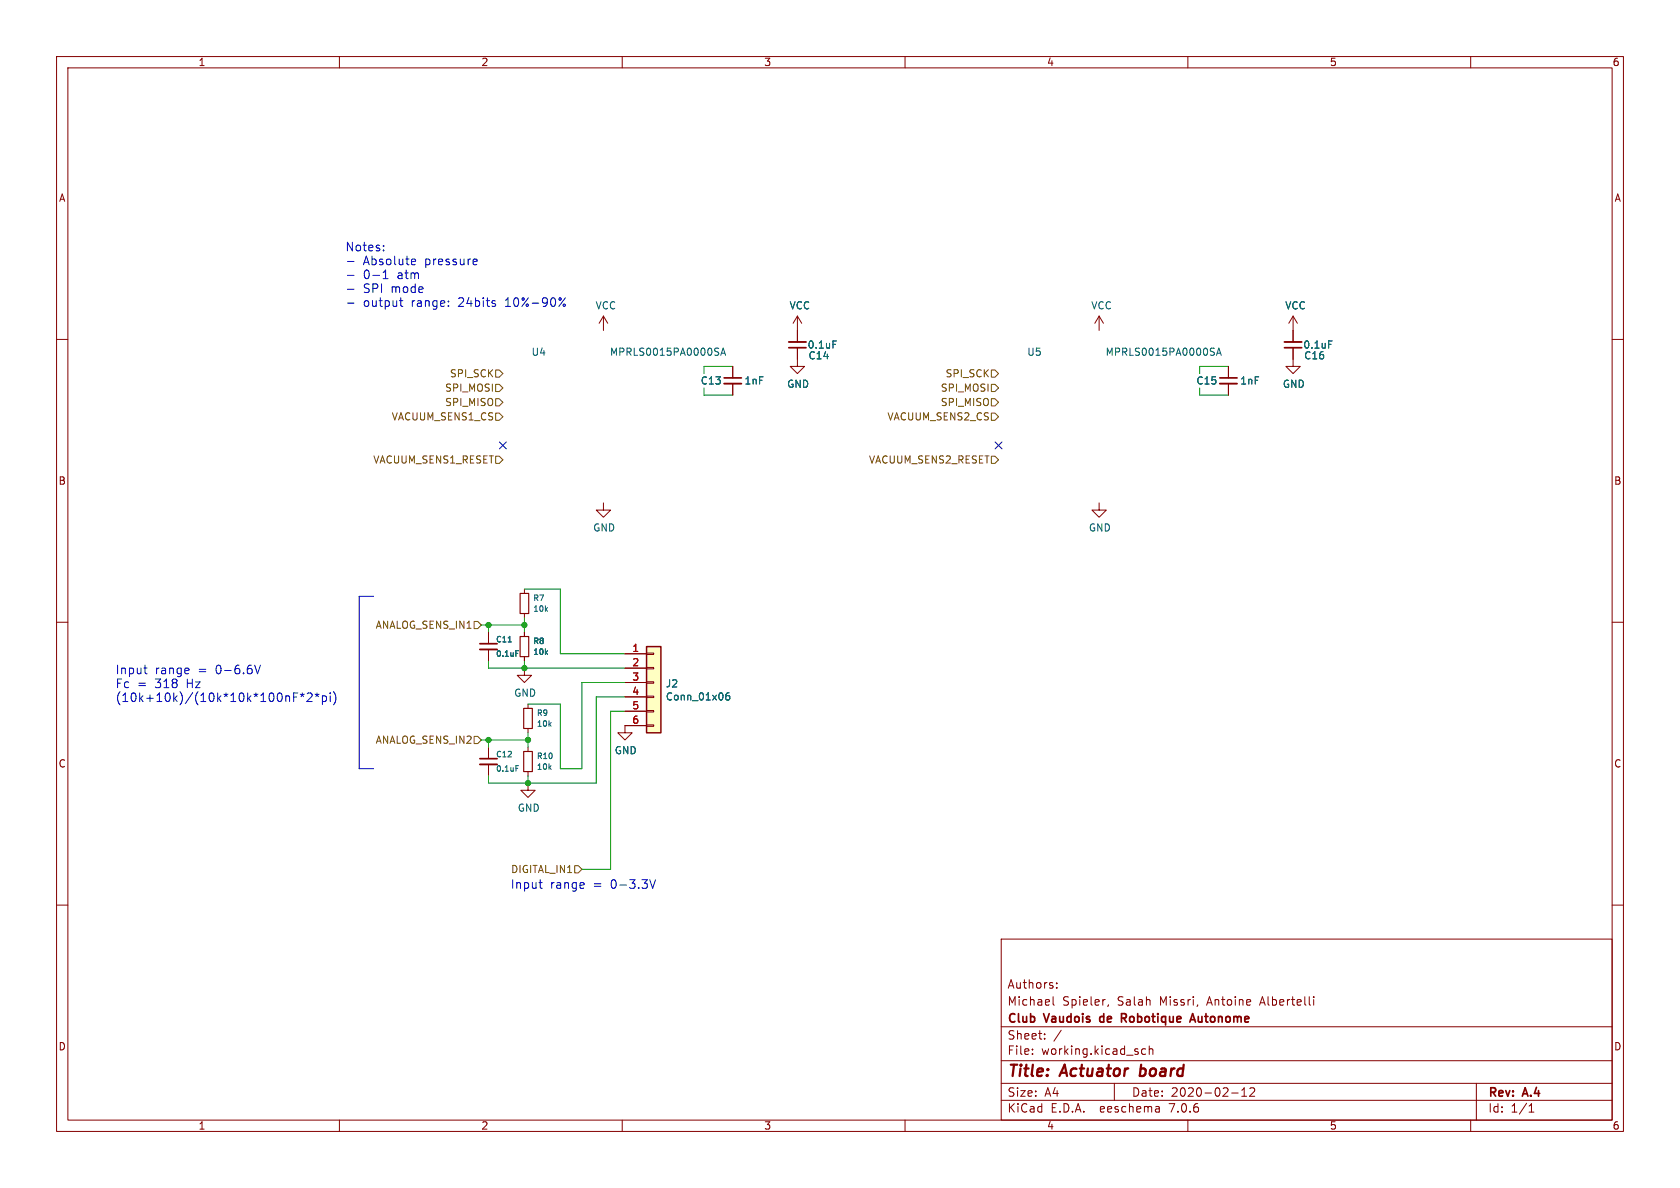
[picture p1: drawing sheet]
(kicad_sch (version 20230121) (generator eeschema)

 (paper "A4")

 (title_block
  (title "Actuator board")
  (date "2020-02-12")
  (rev "A.4")
  (company "Club Vaudois de Robotique Autonome")
  (comment 1 "Michael Spieler, Salah Missri, Antoine Albertelli")
  (comment 2 "Authors: "))

 (lib_symbols
  (symbol "Connector_Generic:Conn_01x06" (pin_names (offset 1.016) hide) (in_bom yes) (on_board yes)
   (property "Reference" "J" (at 0 7.62 0) (effects (font (size 1.27 1.27))))
   (property "Value" "Conn_01x06" (at 0 -10.16 0) (effects (font (size 1.27 1.27))))
   (property "Footprint" "" (at 0 0 0) (effects (font (size 1.27 1.27)) hide))
   (property "Datasheet" "~" (at 0 0 0) (effects (font (size 1.27 1.27)) hide))
   (symbol "Conn_01x06_1_1"
    (rectangle (start -1.27 -7.493) (end 0 -7.747) (stroke (width 0.1524) (type default)) (fill (type none)))
    (rectangle (start -1.27 -4.953) (end 0 -5.207) (stroke (width 0.1524) (type default)) (fill (type none)))
    (rectangle (start -1.27 -2.413) (end 0 -2.667) (stroke (width 0.1524) (type default)) (fill (type none)))
    (rectangle (start -1.27 0.127) (end 0 -0.127) (stroke (width 0.1524) (type default)) (fill (type none)))
    (rectangle (start -1.27 2.667) (end 0 2.413) (stroke (width 0.1524) (type default)) (fill (type none)))
    (rectangle (start -1.27 5.207) (end 0 4.953) (stroke (width 0.1524) (type default)) (fill (type none)))
    (rectangle (start -1.27 6.35) (end 1.27 -8.89) (stroke (width 0.254) (type default)) (fill (type background)))
    (pin passive line (at -5.08 5.08 0) (length 3.81) (name "Pin_1" (effects (font (size 1.27 1.27)))) (number "1" (effects (font (size 1.27 1.27)))))
    (pin passive line (at -5.08 2.54 0) (length 3.81) (name "Pin_2" (effects (font (size 1.27 1.27)))) (number "2" (effects (font (size 1.27 1.27)))))
    (pin passive line (at -5.08 0 0) (length 3.81) (name "Pin_3" (effects (font (size 1.27 1.27)))) (number "3" (effects (font (size 1.27 1.27)))))
    (pin passive line (at -5.08 -2.54 0) (length 3.81) (name "Pin_4" (effects (font (size 1.27 1.27)))) (number "4" (effects (font (size 1.27 1.27)))))
    (pin passive line (at -5.08 -5.08 0) (length 3.81) (name "Pin_5" (effects (font (size 1.27 1.27)))) (number "5" (effects (font (size 1.27 1.27)))))
    (pin passive line (at -5.08 -7.62 0) (length 3.81) (name "Pin_6" (effects (font (size 1.27 1.27)))) (number "6" (effects (font (size 1.27 1.27)))))))
  (symbol "Device:C_Small" (pin_numbers hide) (pin_names (offset 0.254) hide) (in_bom yes) (on_board yes)
   (property "Reference" "C" (at 0.254 1.778 0) (effects (font (size 1.27 1.27)) (justify left)))
   (property "Value" "C_Small" (at 0.254 -2.032 0) (effects (font (size 1.27 1.27)) (justify left)))
   (property "Footprint" "" (at 0 0 0) (effects (font (size 1.27 1.27)) hide))
   (property "Datasheet" "~" (at 0 0 0) (effects (font (size 1.27 1.27)) hide))
   (symbol "C_Small_0_1"
    (polyline (pts (xy -1.524 -0.508) (xy 1.524 -0.508)) (stroke (width 0.3302) (type default)) (fill (type none)))
    (polyline (pts (xy -1.524 0.508) (xy 1.524 0.508)) (stroke (width 0.3048) (type default)) (fill (type none))))
   (symbol "C_Small_1_1"
    (pin passive line (at 0 2.54 270) (length 2.032) (name "~" (effects (font (size 1.27 1.27)))) (number "1" (effects (font (size 1.27 1.27)))))
    (pin passive line (at 0 -2.54 90) (length 2.032) (name "~" (effects (font (size 1.27 1.27)))) (number "2" (effects (font (size 1.27 1.27)))))))
  (symbol "Device:R_Small" (pin_numbers hide) (pin_names (offset 0.254) hide) (in_bom yes) (on_board yes)
   (property "Reference" "R" (at 0.762 0.508 0) (effects (font (size 1.27 1.27)) (justify left)))
   (property "Value" "R_Small" (at 0.762 -1.016 0) (effects (font (size 1.27 1.27)) (justify left)))
   (property "Footprint" "" (at 0 0 0) (effects (font (size 1.27 1.27)) hide))
   (property "Datasheet" "~" (at 0 0 0) (effects (font (size 1.27 1.27)) hide))
   (symbol "R_Small_0_1"
    (rectangle (start -0.762 1.778) (end 0.762 -1.778) (stroke (width 0.2032) (type default)) (fill (type none))))
   (symbol "R_Small_1_1"
    (pin passive line (at 0 2.54 270) (length 0.762) (name "~" (effects (font (size 1.27 1.27)))) (number "1" (effects (font (size 1.27 1.27)))))
    (pin passive line (at 0 -2.54 90) (length 0.762) (name "~" (effects (font (size 1.27 1.27)))) (number "2" (effects (font (size 1.27 1.27)))))))
  (symbol "power:GND" (power) (pin_names (offset 0)) (in_bom yes) (on_board yes)
   (property "Reference" "#PWR" (at 0 -6.35 0) (effects (font (size 1.27 1.27)) hide))
   (property "Value" "GND" (at 0 -3.81 0) (effects (font (size 1.27 1.27))))
   (property "Footprint" "" (at 0 0 0) (effects (font (size 1.27 1.27)) hide))
   (property "Datasheet" "" (at 0 0 0) (effects (font (size 1.27 1.27)) hide))
   (symbol "GND_0_1"
    (polyline (pts (xy 0 0) (xy 0 -1.27) (xy 1.27 -1.27) (xy 0 -2.54) (xy -1.27 -1.27) (xy 0 -1.27)) (stroke (width 0) (type default)) (fill (type none))))
   (symbol "GND_1_1"
    (pin power_in line (at 0 0 270) (length 0) hide (name "GND" (effects (font (size 1.27 1.27)))) (number "1" (effects (font (size 1.27 1.27)))))))
  (symbol "power:VCC" (power) (pin_names (offset 0)) (in_bom yes) (on_board yes)
   (property "Reference" "#PWR" (at 0 -3.81 0) (effects (font (size 1.27 1.27)) hide))
   (property "Value" "VCC" (at 0 3.81 0) (effects (font (size 1.27 1.27))))
   (property "Footprint" "" (at 0 0 0) (effects (font (size 1.27 1.27)) hide))
   (property "Datasheet" "" (at 0 0 0) (effects (font (size 1.27 1.27)) hide))
   (symbol "VCC_0_1"
    (polyline (pts (xy -0.762 1.27) (xy 0 2.54)) (stroke (width 0) (type default)) (fill (type none)))
    (polyline (pts (xy 0 0) (xy 0 2.54)) (stroke (width 0) (type default)) (fill (type none)))
    (polyline (pts (xy 0 2.54) (xy 0.762 1.27)) (stroke (width 0) (type default)) (fill (type none))))
   (symbol "VCC_1_1"
    (pin power_in line (at 0 0 90) (length 0) hide (name "VCC" (effects (font (size 1.27 1.27)))) (number "1" (effects (font (size 1.27 1.27))))))))

 (junction (at 92.71 118.11) (diameter 0) (color 0 0 0 0))
 (junction (at 93.345 130.81) (diameter 0) (color 0 0 0 0))
 (junction (at 93.345 138.43) (diameter 0) (color 0 0 0 0))
 (junction (at 86.36 110.49) (diameter 0) (color 0 0 0 0))
 (junction (at 92.71 110.49) (diameter 0) (color 0 0 0 0))
 (junction (at 86.36 130.81) (diameter 0) (color 0 0 0 0))

 (no_connect (at 88.9 78.74))
 (no_connect (at 176.53 78.74))

 (wire (pts (xy 212.09 68.58) (xy 212.09 69.85)) (stroke (width 0) (type default)))
 (wire (pts (xy 86.36 138.43) (xy 93.345 138.43)) (stroke (width 0) (type default)))
 (wire (pts (xy 124.46 64.77) (xy 129.54 64.77)) (stroke (width 0) (type default)))
 (wire (pts (xy 99.06 115.57) (xy 110.49 115.57)) (stroke (width 0) (type default)))
 (wire (pts (xy 85.09 130.81) (xy 86.36 130.81)) (stroke (width 0) (type default)))
 (wire (pts (xy 86.36 137.16) (xy 86.36 138.43)) (stroke (width 0) (type default)))
 (wire (pts (xy 107.95 125.73) (xy 107.95 153.67)) (stroke (width 0) (type default)))
 (wire (pts (xy 92.71 110.49) (xy 86.36 110.49)) (stroke (width 0) (type default)))
 (wire (pts (xy 92.71 118.11) (xy 92.71 116.84)) (stroke (width 0) (type default)))
 (polyline (pts (xy 63.5 135.89) (xy 63.5 105.41)) (stroke (width 0) (type default)))

 (wire (pts (xy 102.87 120.65) (xy 110.49 120.65)) (stroke (width 0) (type default)))
 (wire (pts (xy 86.36 116.84) (xy 86.36 118.11)) (stroke (width 0) (type default)))
 (wire (pts (xy 93.345 130.81) (xy 93.345 132.08)) (stroke (width 0) (type default)))
 (wire (pts (xy 99.06 104.14) (xy 99.06 115.57)) (stroke (width 0) (type default)))
 (wire (pts (xy 86.36 110.49) (xy 86.36 111.76)) (stroke (width 0) (type default)))
 (wire (pts (xy 102.87 135.89) (xy 102.87 120.65)) (stroke (width 0) (type default)))
 (wire (pts (xy 124.46 68.58) (xy 124.46 69.85)) (stroke (width 0) (type default)))
 (wire (pts (xy 93.345 138.43) (xy 105.41 138.43)) (stroke (width 0) (type default)))
 (wire (pts (xy 86.36 130.81) (xy 93.345 130.81)) (stroke (width 0) (type default)))
 (wire (pts (xy 93.345 129.54) (xy 93.345 130.81)) (stroke (width 0) (type default)))
 (wire (pts (xy 93.345 124.46) (xy 99.06 124.46)) (stroke (width 0) (type default)))
 (wire (pts (xy 99.06 124.46) (xy 99.06 135.89)) (stroke (width 0) (type default)))
 (wire (pts (xy 86.36 130.81) (xy 86.36 132.08)) (stroke (width 0) (type default)))
 (wire (pts (xy 124.46 69.85) (xy 129.54 69.85)) (stroke (width 0) (type default)))
 (wire (pts (xy 99.06 135.89) (xy 102.87 135.89)) (stroke (width 0) (type default)))
 (polyline (pts (xy 63.5 135.89) (xy 66.04 135.89)) (stroke (width 0) (type default)))

 (wire (pts (xy 85.09 110.49) (xy 86.36 110.49)) (stroke (width 0) (type default)))
 (wire (pts (xy 92.71 110.49) (xy 92.71 111.76)) (stroke (width 0) (type default)))
 (wire (pts (xy 86.36 118.11) (xy 92.71 118.11)) (stroke (width 0) (type default)))
 (wire (pts (xy 105.41 138.43) (xy 105.41 123.19)) (stroke (width 0) (type default)))
 (wire (pts (xy 212.09 64.77) (xy 212.09 66.04)) (stroke (width 0) (type default)))
 (wire (pts (xy 212.09 69.85) (xy 217.17 69.85)) (stroke (width 0) (type default)))
 (wire (pts (xy 124.46 64.77) (xy 124.46 66.04)) (stroke (width 0) (type default)))
 (wire (pts (xy 92.71 109.22) (xy 92.71 110.49)) (stroke (width 0) (type default)))
 (wire (pts (xy 93.345 137.16) (xy 93.345 138.43)) (stroke (width 0) (type default)))
 (polyline (pts (xy 66.04 105.41) (xy 63.5 105.41)) (stroke (width 0) (type default)))

 (wire (pts (xy 92.71 118.11) (xy 110.49 118.11)) (stroke (width 0) (type default)))
 (wire (pts (xy 105.41 123.19) (xy 110.49 123.19)) (stroke (width 0) (type default)))
 (wire (pts (xy 107.95 153.67) (xy 102.87 153.67)) (stroke (width 0) (type default)))
 (wire (pts (xy 212.09 64.77) (xy 217.17 64.77)) (stroke (width 0) (type default)))
 (wire (pts (xy 99.06 104.14) (xy 92.71 104.14)) (stroke (width 0) (type default)))
 (wire (pts (xy 110.49 125.73) (xy 107.95 125.73)) (stroke (width 0) (type default)))

 (text "Input range = 0-3.3V" (at 90.17 157.48 0) (effects (font (size 1.524 1.524)) (justify left bottom)))
 (text "Input range = 0-6.6V\nFc = 318 Hz\n(10k+10k)/(10k*10k*100nF*2*pi)" (at 20.32 124.46 0) (effects (font (size 1.524 1.524)) (justify left bottom)))
 (text "Notes:\n- Absolute pressure\n- 0-1 atm\n- SPI mode\n- output range: 24bits 10%-90%" (at 60.96 54.61 0) (effects (font (size 1.524 1.524)) (justify left bottom)))

 (hierarchical_label "DIGITAL_IN1" (shape input) (at 102.87 153.67 180) (effects (font (size 1.27 1.27)) (justify right)))
 (hierarchical_label "SPI_MOSI" (shape input) (at 88.9 68.58 180) (effects (font (size 1.27 1.27)) (justify right)))
 (hierarchical_label "ANALOG_SENS_IN1" (shape input) (at 85.09 110.49 180) (effects (font (size 1.27 1.27)) (justify right)))
 (hierarchical_label "ANALOG_SENS_IN2" (shape input) (at 85.09 130.81 180) (effects (font (size 1.27 1.27)) (justify right)))
 (hierarchical_label "VACUUM_SENS2_CS" (shape input) (at 176.53 73.66 180) (effects (font (size 1.27 1.27)) (justify right)))
 (hierarchical_label "SPI_SCK" (shape input) (at 88.9 66.04 180) (effects (font (size 1.27 1.27)) (justify right)))
 (hierarchical_label "SPI_MISO" (shape input) (at 88.9 71.12 180) (effects (font (size 1.27 1.27)) (justify right)))
 (hierarchical_label "SPI_SCK" (shape input) (at 176.53 66.04 180) (effects (font (size 1.27 1.27)) (justify right)))
 (hierarchical_label "VACUUM_SENS1_RESET" (shape input) (at 88.9 81.28 180) (effects (font (size 1.27 1.27)) (justify right)))
 (hierarchical_label "SPI_MOSI" (shape input) (at 176.53 68.58 180) (effects (font (size 1.27 1.27)) (justify right)))
 (hierarchical_label "VACUUM_SENS1_CS" (shape input) (at 88.9 73.66 180) (effects (font (size 1.27 1.27)) (justify right)))
 (hierarchical_label "SPI_MISO" (shape input) (at 176.53 71.12 180) (effects (font (size 1.27 1.27)) (justify right)))
 (hierarchical_label "VACUUM_SENS2_RESET" (shape input) (at 176.53 81.28 180) (effects (font (size 1.27 1.27)) (justify right)))

 (symbol (lib_id "Device:C_Small") (at 140.97 60.96 180) (unit 1) (in_bom yes) (on_board yes) (dnp no)
  (property "Reference" "C14" (at 144.78 62.865 0) (effects (font (size 1.27 1.27))))
  (property "Value" "0.1uF" (at 145.415 60.96 0) (effects (font (size 1.27 1.27))))
  (property "Footprint" "Capacitor_SMD:C_0603_1608Metric" (at 140.97 60.96 0) (effects (font (size 1.27 1.27)) hide))
  (property "Datasheet" "~" (at 140.97 60.96 0) (effects (font (size 1.27 1.27)) hide))
  (property "digikey#" "399-1283-1-ND" (at 140.97 60.96 0) (effects (font (size 1.27 1.27)) hide)) (pin "1") (pin "2"))

 (symbol (lib_id "Device:C_Small") (at 129.54 67.31 0) (unit 1) (in_bom yes) (on_board yes) (dnp no)
  (property "Reference" "C13" (at 125.73 67.31 0) (effects (font (size 1.27 1.27))))
  (property "Value" "1nF" (at 133.35 67.31 0) (effects (font (size 1.27 1.27))))
  (property "Footprint" "Capacitor_SMD:C_0603_1608Metric" (at 129.54 67.31 0) (effects (font (size 1.27 1.27)) hide))
  (property "Datasheet" "~" (at 129.54 67.31 0) (effects (font (size 1.27 1.27)) hide))
  (property "digikey#" "399-8984-1-ND" (at 129.54 67.31 0) (effects (font (size 1.27 1.27)) hide)) (pin "1") (pin "2"))

 (symbol (lib_id "Device:R_Small") (at 92.71 106.68 0) (unit 1) (in_bom yes) (on_board yes) (dnp no)
  (property "Reference" "R7" (at 94.2086 105.7148 0) (effects (font (size 0.9906 0.9906)) (justify left)))
  (property "Value" "10k" (at 94.2086 107.6198 0) (effects (font (size 0.9906 0.9906)) (justify left)))
  (property "Footprint" "Resistor_SMD:R_0603_1608Metric" (at 92.71 106.68 0) (effects (font (size 1.27 1.27)) hide))
  (property "Datasheet" "~" (at 92.71 106.68 0) (effects (font (size 1.27 1.27)) hide))
  (property "digikey#" "311-10KGRCT-ND" (at 92.71 106.68 0) (effects (font (size 1.27 1.27)) hide)) (pin "1") (pin "2"))

 (symbol (lib_id "Device:R_Small") (at 92.71 114.3 0) (unit 1) (in_bom yes) (on_board yes) (dnp no)
  (property "Reference" "R8" (at 94.2086 113.3348 0) (effects (font (size 0.9906 0.9906)) (justify left)))
  (property "Value" "10k" (at 94.2086 115.2398 0) (effects (font (size 0.9906 0.9906)) (justify left)))
  (property "Footprint" "Resistor_SMD:R_0603_1608Metric" (at 92.71 114.3 0) (effects (font (size 1.27 1.27)) hide))
  (property "Datasheet" "~" (at 92.71 114.3 0) (effects (font (size 1.27 1.27)) hide))
  (property "digikey#" "311-10KGRCT-ND" (at 92.71 114.3 0) (effects (font (size 1.27 1.27)) hide)) (pin "1") (pin "2"))

 (symbol (lib_id "Device:C_Small") (at 86.36 114.3 0) (unit 1) (in_bom yes) (on_board yes) (dnp no)
  (property "Reference" "C11" (at 87.63 113.03 0) (effects (font (size 0.9906 0.9906)) (justify left)))
  (property "Value" "0.1uF" (at 87.63 115.57 0) (effects (font (size 0.9906 0.9906)) (justify left)))
  (property "Footprint" "Capacitor_SMD:C_0603_1608Metric" (at 86.36 114.3 0) (effects (font (size 1.27 1.27)) hide))
  (property "Datasheet" "~" (at 86.36 114.3 0) (effects (font (size 1.27 1.27)) hide))
  (property "digikey#" "399-1283-1-ND" (at 86.36 114.3 0) (effects (font (size 1.27 1.27)) hide)) (pin "1") (pin "2"))

 (symbol (lib_id "Device:R_Small") (at 93.345 127 0) (unit 1) (in_bom yes) (on_board yes) (dnp no)
  (property "Reference" "R9" (at 94.8436 126.0348 0) (effects (font (size 0.9906 0.9906)) (justify left)))
  (property "Value" "10k" (at 94.8436 127.9398 0) (effects (font (size 0.9906 0.9906)) (justify left)))
  (property "Footprint" "Resistor_SMD:R_0603_1608Metric" (at 93.345 127 0) (effects (font (size 1.27 1.27)) hide))
  (property "Datasheet" "~" (at 93.345 127 0) (effects (font (size 1.27 1.27)) hide))
  (property "digikey#" "311-10KGRCT-ND" (at 93.345 127 0) (effects (font (size 1.27 1.27)) hide)) (pin "1") (pin "2"))

 (symbol (lib_id "Device:C_Small") (at 86.36 134.62 0) (unit 1) (in_bom yes) (on_board yes) (dnp no)
  (property "Reference" "C12" (at 87.63 133.35 0) (effects (font (size 0.9906 0.9906)) (justify left)))
  (property "Value" "0.1uF" (at 87.63 135.89 0) (effects (font (size 0.9906 0.9906)) (justify left)))
  (property "Footprint" "Capacitor_SMD:C_0603_1608Metric" (at 86.36 134.62 0) (effects (font (size 1.27 1.27)) hide))
  (property "Datasheet" "~" (at 86.36 134.62 0) (effects (font (size 1.27 1.27)) hide))
  (property "digikey#" "399-1283-1-ND" (at 86.36 134.62 0) (effects (font (size 1.27 1.27)) hide)) (pin "1") (pin "2"))

 (symbol (lib_id "Device:R_Small") (at 93.345 134.62 0) (unit 1) (in_bom yes) (on_board yes) (dnp no)
  (property "Reference" "R10" (at 94.8436 133.6548 0) (effects (font (size 0.9906 0.9906)) (justify left)))
  (property "Value" "10k" (at 94.8436 135.5598 0) (effects (font (size 0.9906 0.9906)) (justify left)))
  (property "Footprint" "Resistor_SMD:R_0603_1608Metric" (at 93.345 134.62 0) (effects (font (size 1.27 1.27)) hide))
  (property "Datasheet" "~" (at 93.345 134.62 0) (effects (font (size 1.27 1.27)) hide))
  (property "digikey#" "311-10KGRCT-ND" (at 93.345 134.62 0) (effects (font (size 1.27 1.27)) hide)) (pin "1") (pin "2"))

 (symbol (lib_id "_sensors:MPRLS0015PA0000SA") (at 106.68 73.66 0) (unit 1) (in_bom yes) (on_board yes) (dnp no)
  (property "Reference" "U4" (at 95.25 62.23 0) (effects (font (size 1.27 1.27))))
  (property "Value" "MPRLS0015PA0000SA" (at 118.11 62.23 0) (effects (font (size 1.27 1.27))))
  (property "Footprint" "_sensors:MPR-AbsoluteRef" (at 106.68 73.66 0) (effects (font (size 1.27 1.27)) (justify left) hide))
  (property "Datasheet" "https://sensing.honeywell.com/honeywell-sensing-micropressure-board-mount-pressure-mpr-series-datasheet-32332628.pdf" (at 109.22 89.535 0) (effects (font (size 1.27 1.27)) (justify left) hide))
  (property "digikey#" "480-7099-1-ND" (at 106.68 73.66 0) (effects (font (size 1.27 1.27)) hide)))

 (symbol (lib_id "power:VCC") (at 140.97 58.42 0) (unit 1) (in_bom yes) (on_board yes) (dnp no)
  (property "Reference" "#PWR027" (at 140.97 62.23 0) (effects (font (size 1.27 1.27)) hide))
  (property "Value" "VCC" (at 141.4018 54.0258 0) (effects (font (size 1.27 1.27))))
  (property "Footprint" "" (at 140.97 58.42 0) (effects (font (size 1.27 1.27)) hide))
  (property "Datasheet" "" (at 140.97 58.42 0) (effects (font (size 1.27 1.27)) hide)) (pin "1"))

 (symbol (lib_id "power:VCC") (at 194.31 58.42 0) (unit 1) (in_bom yes) (on_board yes) (dnp no)
  (property "Reference" "#PWR031" (at 194.31 62.23 0) (effects (font (size 1.27 1.27)) hide))
  (property "Value" "VCC" (at 194.7418 54.0258 0) (effects (font (size 1.27 1.27))))
  (property "Footprint" "" (at 194.31 58.42 0) (effects (font (size 1.27 1.27)) hide))
  (property "Datasheet" "" (at 194.31 58.42 0) (effects (font (size 1.27 1.27)) hide)) (pin "1"))

 (symbol (lib_id "power:GND") (at 228.6 63.5 0) (unit 1) (in_bom yes) (on_board yes) (dnp no)
  (property "Reference" "#PWR034" (at 228.6 69.85 0) (effects (font (size 1.27 1.27)) hide))
  (property "Value" "GND" (at 228.727 67.8942 0) (effects (font (size 1.27 1.27))))
  (property "Footprint" "" (at 228.6 63.5 0) (effects (font (size 1.27 1.27)) hide))
  (property "Datasheet" "" (at 228.6 63.5 0) (effects (font (size 1.27 1.27)) hide)) (pin "1"))

 (symbol (lib_id "Device:C_Small") (at 228.6 60.96 180) (unit 1) (in_bom yes) (on_board yes) (dnp no)
  (property "Reference" "C16" (at 232.41 62.865 0) (effects (font (size 1.27 1.27))))
  (property "Value" "0.1uF" (at 233.045 60.96 0) (effects (font (size 1.27 1.27))))
  (property "Footprint" "Capacitor_SMD:C_0603_1608Metric" (at 228.6 60.96 0) (effects (font (size 1.27 1.27)) hide))
  (property "Datasheet" "~" (at 228.6 60.96 0) (effects (font (size 1.27 1.27)) hide))
  (property "digikey#" "399-1283-1-ND" (at 228.6 60.96 0) (effects (font (size 1.27 1.27)) hide)) (pin "1") (pin "2"))

 (symbol (lib_id "power:GND") (at 194.31 88.9 0) (unit 1) (in_bom yes) (on_board yes) (dnp no)
  (property "Reference" "#PWR032" (at 194.31 95.25 0) (effects (font (size 1.27 1.27)) hide))
  (property "Value" "GND" (at 194.437 93.2942 0) (effects (font (size 1.27 1.27))))
  (property "Footprint" "" (at 194.31 88.9 0) (effects (font (size 1.27 1.27)) hide))
  (property "Datasheet" "" (at 194.31 88.9 0) (effects (font (size 1.27 1.27)) hide)) (pin "1"))

 (symbol (lib_id "_sensors:MPRLS0015PA0000SA") (at 194.31 73.66 0) (unit 1) (in_bom yes) (on_board yes) (dnp no)
  (property "Reference" "U5" (at 182.88 62.23 0) (effects (font (size 1.27 1.27))))
  (property "Value" "MPRLS0015PA0000SA" (at 205.74 62.23 0) (effects (font (size 1.27 1.27))))
  (property "Footprint" "_sensors:MPR-AbsoluteRef" (at 194.31 73.66 0) (effects (font (size 1.27 1.27)) (justify left) hide))
  (property "Datasheet" "https://sensing.honeywell.com/honeywell-sensing-micropressure-board-mount-pressure-mpr-series-datasheet-32332628.pdf" (at 196.85 89.535 0) (effects (font (size 1.27 1.27)) (justify left) hide))
  (property "digikey#" "480-7099-1-ND" (at 194.31 73.66 0) (effects (font (size 1.27 1.27)) hide)))

 (symbol (lib_id "Device:C_Small") (at 217.17 67.31 0) (unit 1) (in_bom yes) (on_board yes) (dnp no)
  (property "Reference" "C15" (at 213.36 67.31 0) (effects (font (size 1.27 1.27))))
  (property "Value" "1nF" (at 220.98 67.31 0) (effects (font (size 1.27 1.27))))
  (property "Footprint" "Capacitor_SMD:C_0603_1608Metric" (at 217.17 67.31 0) (effects (font (size 1.27 1.27)) hide))
  (property "Datasheet" "~" (at 217.17 67.31 0) (effects (font (size 1.27 1.27)) hide))
  (property "digikey#" "399-8984-1-ND" (at 217.17 67.31 0) (effects (font (size 1.27 1.27)) hide)) (pin "1") (pin "2"))

 (symbol (lib_id "power:VCC") (at 228.6 58.42 0) (unit 1) (in_bom yes) (on_board yes) (dnp no)
  (property "Reference" "#PWR033" (at 228.6 62.23 0) (effects (font (size 1.27 1.27)) hide))
  (property "Value" "VCC" (at 229.0318 54.0258 0) (effects (font (size 1.27 1.27))))
  (property "Footprint" "" (at 228.6 58.42 0) (effects (font (size 1.27 1.27)) hide))
  (property "Datasheet" "" (at 228.6 58.42 0) (effects (font (size 1.27 1.27)) hide)) (pin "1"))

 (symbol (lib_id "Connector_Generic:Conn_01x06") (at 115.57 120.65 0) (unit 1) (in_bom yes) (on_board yes) (dnp no)
  (property "Reference" "J2" (at 117.602 120.8532 0) (effects (font (size 1.27 1.27)) (justify left)))
  (property "Value" "Conn_01x06" (at 117.602 123.1646 0) (effects (font (size 1.27 1.27)) (justify left)))
  (property "Footprint" "Connector_Molex:Molex_PicoBlade_53261-0671_1x06-1MP_P1.25mm_Horizontal" (at 115.57 120.65 0) (effects (font (size 1.27 1.27)) hide))
  (property "Datasheet" "~" (at 115.57 120.65 0) (effects (font (size 1.27 1.27)) hide))
  (property "digikey#" "WM7626CT-ND" (at 115.57 120.65 0) (effects (font (size 1.27 1.27)) hide)) (pin "1") (pin "2") (pin "3") (pin "4") (pin "5") (pin "6"))

 (symbol (lib_id "power:VCC") (at 106.68 58.42 0) (unit 1) (in_bom yes) (on_board yes) (dnp no)
  (property "Reference" "#PWR025" (at 106.68 62.23 0) (effects (font (size 1.27 1.27)) hide))
  (property "Value" "VCC" (at 107.1118 54.0258 0) (effects (font (size 1.27 1.27))))
  (property "Footprint" "" (at 106.68 58.42 0) (effects (font (size 1.27 1.27)) hide))
  (property "Datasheet" "" (at 106.68 58.42 0) (effects (font (size 1.27 1.27)) hide)) (pin "1"))

 (symbol (lib_id "power:GND") (at 140.97 63.5 0) (unit 1) (in_bom yes) (on_board yes) (dnp no)
  (property "Reference" "#PWR028" (at 140.97 69.85 0) (effects (font (size 1.27 1.27)) hide))
  (property "Value" "GND" (at 141.097 67.8942 0) (effects (font (size 1.27 1.27))))
  (property "Footprint" "" (at 140.97 63.5 0) (effects (font (size 1.27 1.27)) hide))
  (property "Datasheet" "" (at 140.97 63.5 0) (effects (font (size 1.27 1.27)) hide)) (pin "1"))

 (symbol (lib_id "power:GND") (at 106.68 88.9 0) (unit 1) (in_bom yes) (on_board yes) (dnp no)
  (property "Reference" "#PWR026" (at 106.68 95.25 0) (effects (font (size 1.27 1.27)) hide))
  (property "Value" "GND" (at 106.807 93.2942 0) (effects (font (size 1.27 1.27))))
  (property "Footprint" "" (at 106.68 88.9 0) (effects (font (size 1.27 1.27)) hide))
  (property "Datasheet" "" (at 106.68 88.9 0) (effects (font (size 1.27 1.27)) hide)) (pin "1"))

 (symbol (lib_id "power:GND") (at 110.49 128.27 0) (unit 1) (in_bom yes) (on_board yes) (dnp no)
  (property "Reference" "#PWR029" (at 110.49 134.62 0) (effects (font (size 1.27 1.27)) hide))
  (property "Value" "GND" (at 110.617 132.6642 0) (effects (font (size 1.27 1.27))))
  (property "Footprint" "" (at 110.49 128.27 0) (effects (font (size 1.27 1.27)) hide))
  (property "Datasheet" "" (at 110.49 128.27 0) (effects (font (size 1.27 1.27)) hide)) (pin "1"))

 (symbol (lib_id "power:GND") (at 92.71 118.11 0) (unit 1) (in_bom yes) (on_board yes) (dnp no)
  (property "Reference" "#PWR023" (at 92.71 124.46 0) (effects (font (size 1.27 1.27)) hide))
  (property "Value" "GND" (at 92.837 122.5042 0) (effects (font (size 1.27 1.27))))
  (property "Footprint" "" (at 92.71 118.11 0) (effects (font (size 1.27 1.27)) hide))
  (property "Datasheet" "" (at 92.71 118.11 0) (effects (font (size 1.27 1.27)) hide)) (pin "1"))

 (symbol (lib_id "power:GND") (at 93.345 138.43 0) (unit 1) (in_bom yes) (on_board yes) (dnp no)
  (property "Reference" "#PWR024" (at 93.345 144.78 0) (effects (font (size 1.27 1.27)) hide))
  (property "Value" "GND" (at 93.472 142.8242 0) (effects (font (size 1.27 1.27))))
  (property "Footprint" "" (at 93.345 138.43 0) (effects (font (size 1.27 1.27)) hide))
  (property "Datasheet" "" (at 93.345 138.43 0) (effects (font (size 1.27 1.27)) hide)) (pin "1"))

 (sheet_instances (path "" (page "1"))))
